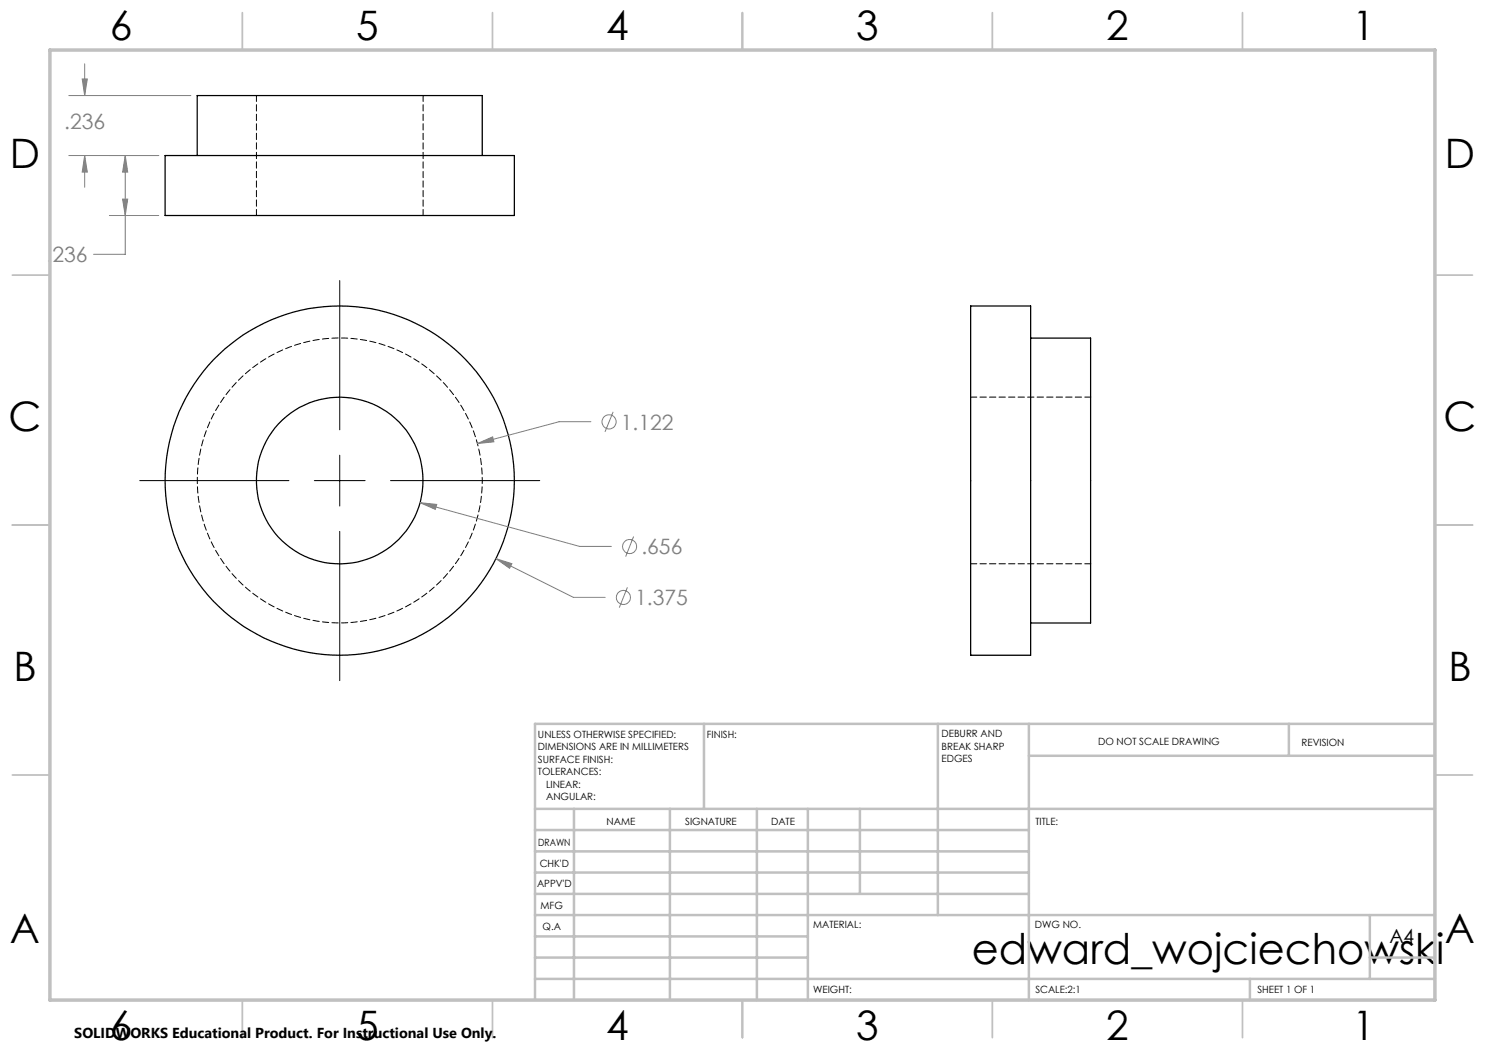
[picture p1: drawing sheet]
<svg xmlns="http://www.w3.org/2000/svg" width="297mm" height="210mm" viewBox="0 0 297 210" stroke-linecap="round" stroke-linejoin="round" font-family="sans-serif">
<g fill="none" stroke="#000" stroke-width=".25">
<path d="M33 31.1h69.9v12h-69.9zM39.4 31.1v-12h57v12M194.1 61.2h12v69.8h-12zM206.1 67.6h12v57h-12"/>
<circle cx="67.9" cy="96.1" r="16.7"/>
<circle cx="68" cy="96.1" r="34.9"/>
</g>
<path d="M96.5 96.1a28.5 28.5 0 0 0-42-25.1 28.5 28.5 0 0 0-2.4 48.8 28.5 28.5 0 0 0 44.2-20.9l.2-2.8" fill="none" stroke="#000" stroke-width=".2" stroke-dasharray="1.3 .6" stroke-dashoffset=".6"/>
<path d="M51.3 19.1v24M84.6 43.1v-24M218.2 79.4h-24M194.2 112.8h24" fill="none" stroke="#000" stroke-width=".2" stroke-dasharray="1.3 .6" stroke-dashoffset=".1"/>
<g fill="none" stroke="#808080" stroke-width=".2">
<path d="M13.8 19.1h24.4M16.4 15.8h1.1l-.6 3.3zM16.9 12.8v6.3M13.8 31.1h17.9M16.9 31.1l.6 3.3h-1.1zM16.9 31.1v6.4M24.5 39.8h1l-.5 3.3zM25 31.1l.5 3.3h-1zM25 31.1v19.8h-6.3M21.9 43.1h9.8M95.5 88.7l3-1.3 .3 1zM118.2 84.3h-6.4l-16.3 4.4"/>
<path d="M122.6 82.4l-1.6 4M84 100.5l3.3 .4-.2 1zM84 100.5l31.9 8.8h6.4M99.2 111.7l3.2 1-.5 1zM99.2 111.7l15.5 7.8h6.3M125.5 117.5l-1.6 4M126.7 107.3l-1.6 4"/>
<circle cx="121.8" cy="84.4" r="1.42"/>
<circle cx="124.7" cy="119.5" r="1.41"/>
<circle cx="125.9" cy="109.3" r="1.41"/>
</g>
<path d="M67.9 56.1v29.9M27.9 96.1h29.9M62.9 96.1h10.1M67.9 91v10.2M78.1 96.1h29.9M67.9 106.3v29.8" fill="none" stroke="#000" stroke-width=".2"/>
<g fill="none" stroke="#c0c0c0" stroke-width=".35">
<path d="M48.5 2.5v7.5M98.5 2.5v7.5M148.5 2.5v7.5M198.5 2.5v7.5M248.5 2.5v7.5M2.5 55h7.5M287 55h7.5M2.5 105h7.5M287 105h7.5M2.5 155h7.5M287 155h7.5M48.5 200v7.5"/>
<path d="M98.5 200v7.5M148.5 200v7.5M198.5 200v7.5M248.5 200v7.5"/>
</g>
<g fill="none" stroke="#c0c0c0" stroke-width=".5">
<path d="M140.8 144.8v17M187.6 144.8v38.2M205.8 144.8v55.2M205.8 151.2h81.2M257.8 144.8v6.4M287 144.8h-180v55.2M107 161.8h180M107 178.8h98.8M107 174.5h98.8M107 170.3h98.8M107 166h98.8M114.8 161.8v38.2"/>
<path d="M134 161.8v38.2M151.4 161.8v38.2M161.6 161.8v38.2M172 161.8v17M107 195.8h180M107 191.5h54.6M107 187.3h54.6M107 183h180M250 195.8v4.2M274 191.5h13M274 183v12.8"/>
</g>
<path d="M10 10h277v190h-277z" fill="none" stroke="#c0c0c0" stroke-width=".7"/>
<path d="M84 100.5l3.1 1.4 .2-1zM99.2 111.7l2.7 2 .5-1zM95.5 88.7l3.3-.3-.3-1zM16.4 15.8h1.1l-.6 3.3zM16.9 31.1l.6 3.3h-1.1zM25 31.1l.5 3.3h-1zM24.5 39.8h1l-.5 3.3z" fill="#808080"/>
<text font-size="8.5" x="194.4" y="192.7">edward_wojciechowski</text>
<g font-size="8.1">
<text x="22" y="8">6</text>
<text x="71.2" y="8">5</text>
<text x="121.2" y="8">4</text>
<text x="171.3" y="8">3</text>
<text x="221.3" y="8">2</text>
<text x="270.5" y="8">1</text>
<text x="2" y="33.6">D</text>
<text x="289" y="33.6">D</text>
<text x="1.7" y="86.1">C</text>
<text x="288.7" y="86.1">C</text>
<text x="2.7" y="136.1">B</text>
<text x="289.7" y="136.1">B</text>
<text x="2" y="188.6">A</text>
<text x="289" y="188.6">A</text>
<text x="22" y="208">6</text>
<text x="71.2" y="208">5</text>
<text x="121.2" y="208">4</text>
<text x="171.3" y="208">3</text>
<text x="221.3" y="208">2</text>
<text x="270.5" y="208">1</text>
</g>
<g font-size="4.2" fill="#808080">
<text x="12.9" y="25.7">.236</text>
<text x="9.3" y="52.4">.236</text>
<text x="124.2" y="85.9">1.122</text>
<text x="128.3" y="110.8">.656</text>
<text x="127" y="121">1.375</text>
</g>
<text font-size="3.9" x="277.9" y="188.5">A4</text>
<text font-size="2.9" x="14.9" y="207.6">SOLIDWORKS Educational Product. For Instructional Use Only.</text>
<g font-size="2">
<text x="107.6" y="147.6">UNLESS OTHERWISE SPECIFIED:</text>
<text x="141.4" y="147.6">FINISH:</text>
<text x="188.3" y="147.5">DEBURR AND</text>
<text x="188.3" y="150">BREAK SHARP</text>
<text x="219.6" y="149">DO NOT SCALE DRAWING</text>
<text x="260.3" y="149.2">REVISION</text>
<text x="107.6" y="150.1">DIMENSIONS ARE IN MILLIMETERS</text>
<text x="107.6" y="152.6">SURFACE FINISH:</text>
<text x="107.6" y="155.1">TOLERANCES:</text>
<text x="188.3" y="152.5">EDGES</text>
<text x="109.2" y="157.6">LINEAR:</text>
<text x="109.2" y="160.1">ANGULAR:</text>
<text x="121.3" y="165">NAME</text>
<text x="137" y="164.9">SIGNATURE</text>
<text x="154.2" y="164.9">DATE</text>
<text x="207.1" y="164.9">TITLE:</text>
<text x="107.6" y="169.1">DRAWN</text>
<text x="107.9" y="173.3">CHK'D</text>
<text x="107.4" y="177.4">APPV'D</text>
<text x="108.1" y="181.8">MFG</text>
<text x="108.5" y="186">Q.A</text>
<text x="162.6" y="185.5">MATERIAL:</text>
<text x="207" y="185.5">DWG NO.</text>
<text x="162.6" y="198.5">WEIGHT:</text>
<text x="207.1" y="198.6">SCALE:2:1</text>
<text x="251.5" y="198.6">SHEET 1 OF 1</text>
</g>
</svg>
